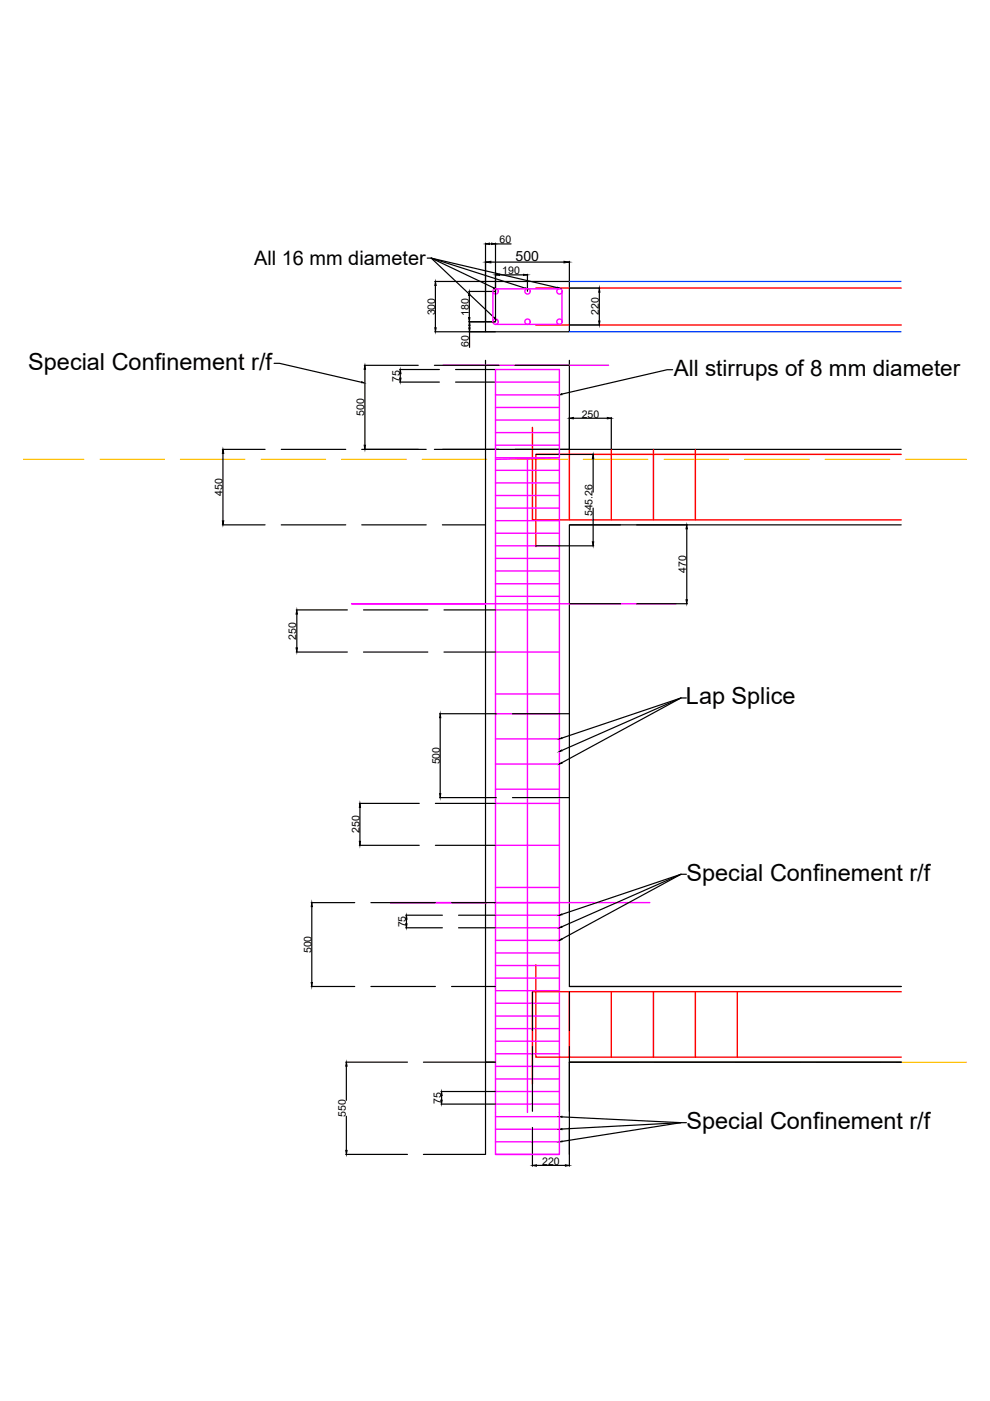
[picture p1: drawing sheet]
<svg xmlns="http://www.w3.org/2000/svg" width="210mm" height="297mm" viewBox="0 0 210 297" stroke-linecap="round" stroke-linejoin="round" font-family="sans-serif">
<!-- layer: 0 -->
<g fill="none" stroke="#000" stroke-width=".25">
<path d="M90.6 54.7h.8l13.4 12.6M91.4 54.7l13.3 6.3M91.4 54.7l20 6.4M91.4 54.7l26.8 6.3M102.9 59.7h17.8v10.6h-17.8zM58.1 77h1.2l17.4 4.1M102.9 76.4v18.9M120.7 76.4v18.9M142.6 78.4h-1.1l-22.3 5.2M191.1 95.3h-88.2v129.9h2.2h-2.2v19.6M191.1 111.3h-70.4v97.9h70.4h-70.4M119.1 156.5l25.3-8.5-25.3 11.1"/>
<path d="M145.5 148h-1.1l-25.3 13.7M119.1 193.9l25.3-8.5-25.3 11.1M145.5 185.4h-1.1l-25.3 13.7M119.2 236.8l25.2 1.2-25.2 1.4M145.5 238h-1.1l-25.2 4M191.1 225.2h-70.4v19.6"/>
</g>
<!-- layer: construction line -->
<g fill="none" stroke="#ffbf00" stroke-width=".25">
<path d="M4.9 97.4h12.9M21.2 97.4h13.7M38.3 97.4h13.6M55.4 97.4h13.6M72.5 97.4h13.6M89.5 97.4h13.7M106.6 97.4h13.7M123.7 97.4h13.7M140.8 97.4h13.7M157.9 97.4h13.7M174.9 97.4h13.7M192.1 97.4h12.8"/>
<path d="M120.7 210.3v13.8M120.7 225.2h14.8M138.9 225.2h13.7M156 225.2h13.7M173 225.2h13.7M190.1 225.2h14.8"/>
</g>
<!-- layer: Beam -->
<path d="M120.7 59.7h70.4M120.7 70.3h70.4" fill="none" stroke="#003fff" stroke-width=".25"/>
<!-- layer: rf -->
<g fill="none" stroke="#f00" stroke-width=".3">
<path d="M113.6 61.1h77.5M113.6 68.9h77.5M112.9 90.6v19.6h78.2M120.7 95.3v14.9M129.6 95.3v14.9M138.5 95.3v14.9M147.4 95.3v14.9M191.1 96.3h-77.5v19.6M113.6 204.5v19.6h77.5M120.7 210.3v13.8M129.6 210.3v13.8M138.5 210.3v13.8"/>
<path d="M147.4 210.3v13.8M156.3 210.3v13.8M191.1 210.3h-78.2v19.5"/>
</g>
<!-- layer: Colrf -->
<g fill="none" stroke="#f0f" stroke-width=".3">
<path d="M93.9 77.5h35.1M104.5 61.8v6.4M105.1 78.3h13.5v18.8l-13.5 .3zM105.1 61.2h13.5M105.1 68.8h13.5M119.2 61.8v6.4M105.1 97.4v147.4h13.5v-147.4M105.1 81h13.5M105.1 83.7h13.5M105.1 86.4h13.5M105.1 89.1h13.5M105.1 91.7h13.5"/>
<path d="M105.1 94.4h13.5M105.1 97.1h13.5M105.1 99.7h13.5M111.8 97.4v138.5M105.1 102.4h13.5M105.1 105.1h13.5M105.1 107.7h13.5M105.1 110.4h13.5M105.1 113.1h13.5M105.1 115.7h13.5M105.1 118.4h13.5M102.9 128h-28.3h68.7"/>
<path d="M105.1 121.1h13.5M105.1 123.8h13.5M105.1 126.4h13.5M105.1 129.3h13.5M105.1 138.2h13.5M105.1 147.1h13.5M105.1 151.3h13.5M105.1 156.7h13.5M105.1 162h13.5M105.1 167.3h13.5M105.1 170.3h13.5M105.1 179.2h13.5"/>
<path d="M102.9 191.4h-20.1h55M105.1 188.2h13.5M105.1 191.4h13.5M105.1 194h13.5M105.1 196.7h13.5M105.1 199.4h13.5M105.1 202h13.5M105.1 204.7h13.5M105.1 207.4h13.5M105.1 210h13.5M105.1 212.7h13.5M105.1 215.4h13.5"/>
<path d="M105.1 218.1h13.5M105.1 220.8h13.5M105.1 223.4h13.5M105.1 226.1h13.5M105.1 228.8h13.5M105.1 231.4h13.5M105.1 234.1h13.5M105.1 236.8h13.5M105.1 239.4h13.5M105.1 242.1h13.5M105.1 244.8h13.5"/>
<circle cx="105.1" cy="68.2" r=".57"/>
<circle cx="105.1" cy="61.8" r=".57"/>
<circle cx="111.9" cy="68.2" r=".57"/>
<circle cx="111.9" cy="61.8" r=".57"/>
<circle cx="118.6" cy="68.2" r=".57"/>
<circle cx="118.6" cy="61.8" r=".57"/>
</g>
<!-- layer: Special Confined rf -->
<path d="M102.9 77.5h26.1" fill="none" stroke="#009570" stroke-width=".25"/>
<!-- layer: dims -->
<g fill="none" stroke="#000" stroke-width=".25">
<path d="M92.2 59.7h10.7M102.9 51.5v16.6M103.8 51.7h.4M104.1 55.6h15.5M105.1 51.5v16.6M105.1 51.7h3.3M105.9 58.3h5.1M111.8 58.2v3.6M120.7 55.4v4.2M77.2 77.5h11.5M77.4 78.3v16.1M84.7 78.3h8.5"/>
<path d="M84.9 79.2v1M92.1 77.5h13.7M92.2 70.3h12.8M92.3 60.5v9M96.6 78.3h8.4M99.4 61.8h5.6M99.4 68.2h5.6M99.5 62.6v4.7M99.6 69.1v.4M99.6 70.3v3.3M109.2 77.5h11.5M120.8 61.1h6.4"/>
<path d="M120.8 68.9h6.4M127.1 62v6.1M47.1 95.3h9.1M47.3 96.1v14.3M59.6 95.3h13.7M76.7 95.3h13.7M84.7 81h8.5M92.1 95.3h13.7M96.6 81h8.4M109.2 95.3h11.5M113.7 96.3h12.2M120.7 88.5v6.7"/>
<path d="M121.6 88.7h7.2M125.8 97.2v7.1M129.6 88.5v6.7M47.1 111.3h9.1M59.6 111.3h13.7M76.7 111.3h13.7M93.8 111.3h9.1M113.7 115.7h12.2M120.8 111.3h10.8M125.8 107.7v7.2M135 111.3h10.7M145.6 112.1v15.1"/>
<path d="M62.8 129.3h10.8M62.8 138.2h10.8M62.9 130.2v7.2M77.1 129.3h13.6M77.1 138.2h13.6M94.1 129.3h10.9M94.1 138.2h10.9M120.8 128h10.8M135 128h10.7M93.2 151.3h12M93.3 152.2v16.1M108.7 151.3h12"/>
<path d="M76.2 170.3h12.7M76.2 179.2h12.7M76.3 171.2v7.2M92.3 170.3h12.7M92.3 179.2h12.7M93.2 169.1h12M108.7 169.1h12M66 191.4h9.2M66.1 192.2v16.1M78.6 191.4h13.7M86 194h7.8M86 196.7h7.8"/>
<path d="M86.2 194.9v1M95.7 191.4h9.3M97.2 194h7.8M97.2 196.7h7.8M66 209.2h9.2M78.6 209.2h13.7M95.7 209.2h9.3M112.9 210.3v8.2M120.7 210.3v8.2M73.3 225.2h13.1M73.4 226v7.3M73.4 236.7v7.2"/>
<path d="M89.8 225.2h13.1M93.5 231.4h11.5M93.5 234.1h11.5M93.6 232.3v.9M112.9 221.9v13.7M112.9 239v8.3M120.7 221.9v13.7M120.7 239v8.3M73.3 244.8h13.1M89.8 244.8h13.1M113.7 247.1h6.2"/>
</g>
<g fill="#000" stroke="#000" stroke-width=".21">
<path d="M102.9 51.7l.9-.2v.3zM102.9 55.6l1.2-.2v.3zM104.2 51.5l.9 .2-.9 .1zM105.1 58.3l.8-.1v.2zM111 58.2l.8 .1-.8 .1zM119.6 55.4l1.1 .2-1.1 .1zM77.4 77.5l.1 .8h-.3zM84.9 78.3l.1 .9h-.3zM92.3 59.7l.2 .8h-.3zM92.2 69.5h.3l-.2 .8zM99.5 61.8l.1 .8h-.3zM99.3 67.3h.3l-.1 .9z"/>
<path d="M99.6 68.2l.1 .9h-.3zM99.4 69.5h.3l-.1 .8zM127.1 61.1l.1 .9h-.3zM126.9 68.1h.3l-.1 .8zM47.3 95.3l.1 .8h-.3zM77.2 94.4h.3l-.1 .9zM84.7 80.2h.3l-.1 .8zM120.7 88.7l.9-.2v.3zM125.8 96.3l.1 .9h-.3zM128.8 88.5l.8 .2-.8 .1zM47.1 110.4h.3l-.1 .9zM125.6 114.9h.3l-.1 .8z"/>
<path d="M145.6 111.3l.1 .8h-.3zM62.9 129.3l.2 .9h-.3zM62.8 137.4h.3l-.2 .8zM145.4 127.2h.3l-.1 .8zM93.3 151.3l.2 .9h-.3zM76.3 170.3l.1 .9h-.2zM76.2 178.4h.2l-.1 .8zM93.2 168.3h.3l-.2 .8zM66.1 191.4l.1 .8h-.2zM86.2 194l.1 .9h-.3zM86 195.9h.3l-.1 .8zM66 208.3h.2l-.1 .9z"/>
<path d="M73.4 225.2l.2 .8h-.3zM93.6 231.4l.2 .9h-.3zM93.5 233.2h.3l-.2 .9zM73.3 243.9h.3l-.2 .9zM112.9 247.1l.8-.1v.3zM119.9 247l.8 .1-.8 .2z"/>
</g>
<!-- layer: 0 -->
<g fill="#000" stroke="#000" stroke-width=".21">
<path d="M104.7 61l.4 .2-.5-.1zM104.7 67.4l.1-.1 .3 .3zM111.4 61l.4 .2h-.4zM118.2 60.9l.4 .2h-.5zM76.7 80.9l.5 .3-.5-.1zM118.6 83.7l.5-.2 .1 .2zM118.6 159.3l.5-.3 .1 .2zM118.6 156.7l.5-.3 .1 .2zM118.6 162l.4-.3 .2 .1zM118.6 196.7l.5-.3 .1 .2zM118.6 194l.5-.2 .1 .2zM118.6 199.4l.4-.4 .2 .2z"/>
<path d="M118.6 239.4l.6-.1v.2zM118.6 236.8l.6-.1v.2zM118.6 242.1l.6-.2v.2z"/>
</g>
<g font-size="5">
<text x="6" y="78.4">Special Confinement r/f</text>
<text x="145.4" y="149.3">Lap Splice</text>
<text x="145.6" y="186.7">Special Confinement r/f</text>
<text x="145.6" y="239.4">Special Confinement r/f</text>
</g>
<text font-size="4.8" x="142.9" y="79.7">All stirrups of 8 mm diameter</text>
<text font-size="4.2" x="53.9" y="56.2">All 16 mm diameter</text>
<text font-size="3" x="109.3" y="55.4">500</text>
<g font-size="2.2">
<text x="105.9" y="51.6">60</text>
<text x="106.5" y="58.2">190</text>
<text x="92.2" y="66.9" transform="rotate(-90 92.2 66.9)">300</text>
<text x="99.4" y="67" transform="rotate(-90 99.4 67)">180</text>
<text x="127" y="66.8" transform="rotate(-90 127 66.8)">220</text>
<text x="99.4" y="73.6" transform="rotate(-90 99.4 73.6)">60</text>
<text x="84.8" y="81" transform="rotate(-90 84.8 81)">75</text>
<text x="77.2" y="88.2" transform="rotate(-90 77.2 88.2)">500</text>
<text x="123.3" y="88.5">250</text>
<text x="47.2" y="105.1" transform="rotate(-90 47.2 105.1)">450</text>
<text x="125.6" y="109.5" transform="rotate(-90 125.6 109.5)">545.26</text>
<text x="145.5" y="121.5" transform="rotate(-90 145.5 121.5)">470</text>
<text x="62.8" y="135.6" transform="rotate(-90 62.8 135.6)">250</text>
<text x="93.2" y="162.1" transform="rotate(-90 93.2 162.1)">500</text>
<text x="76.2" y="176.6" transform="rotate(-90 76.2 176.6)">250</text>
<text x="86" y="196.6" transform="rotate(-90 86 196.6)">75</text>
<text x="66" y="202.1" transform="rotate(-90 66 202.1)">500</text>
<text x="73.3" y="236.8" transform="rotate(-90 73.3 236.8)">550</text>
<text x="93.5" y="234" transform="rotate(-90 93.5 234)">75</text>
<text x="115" y="247">220</text>
</g>
</svg>
